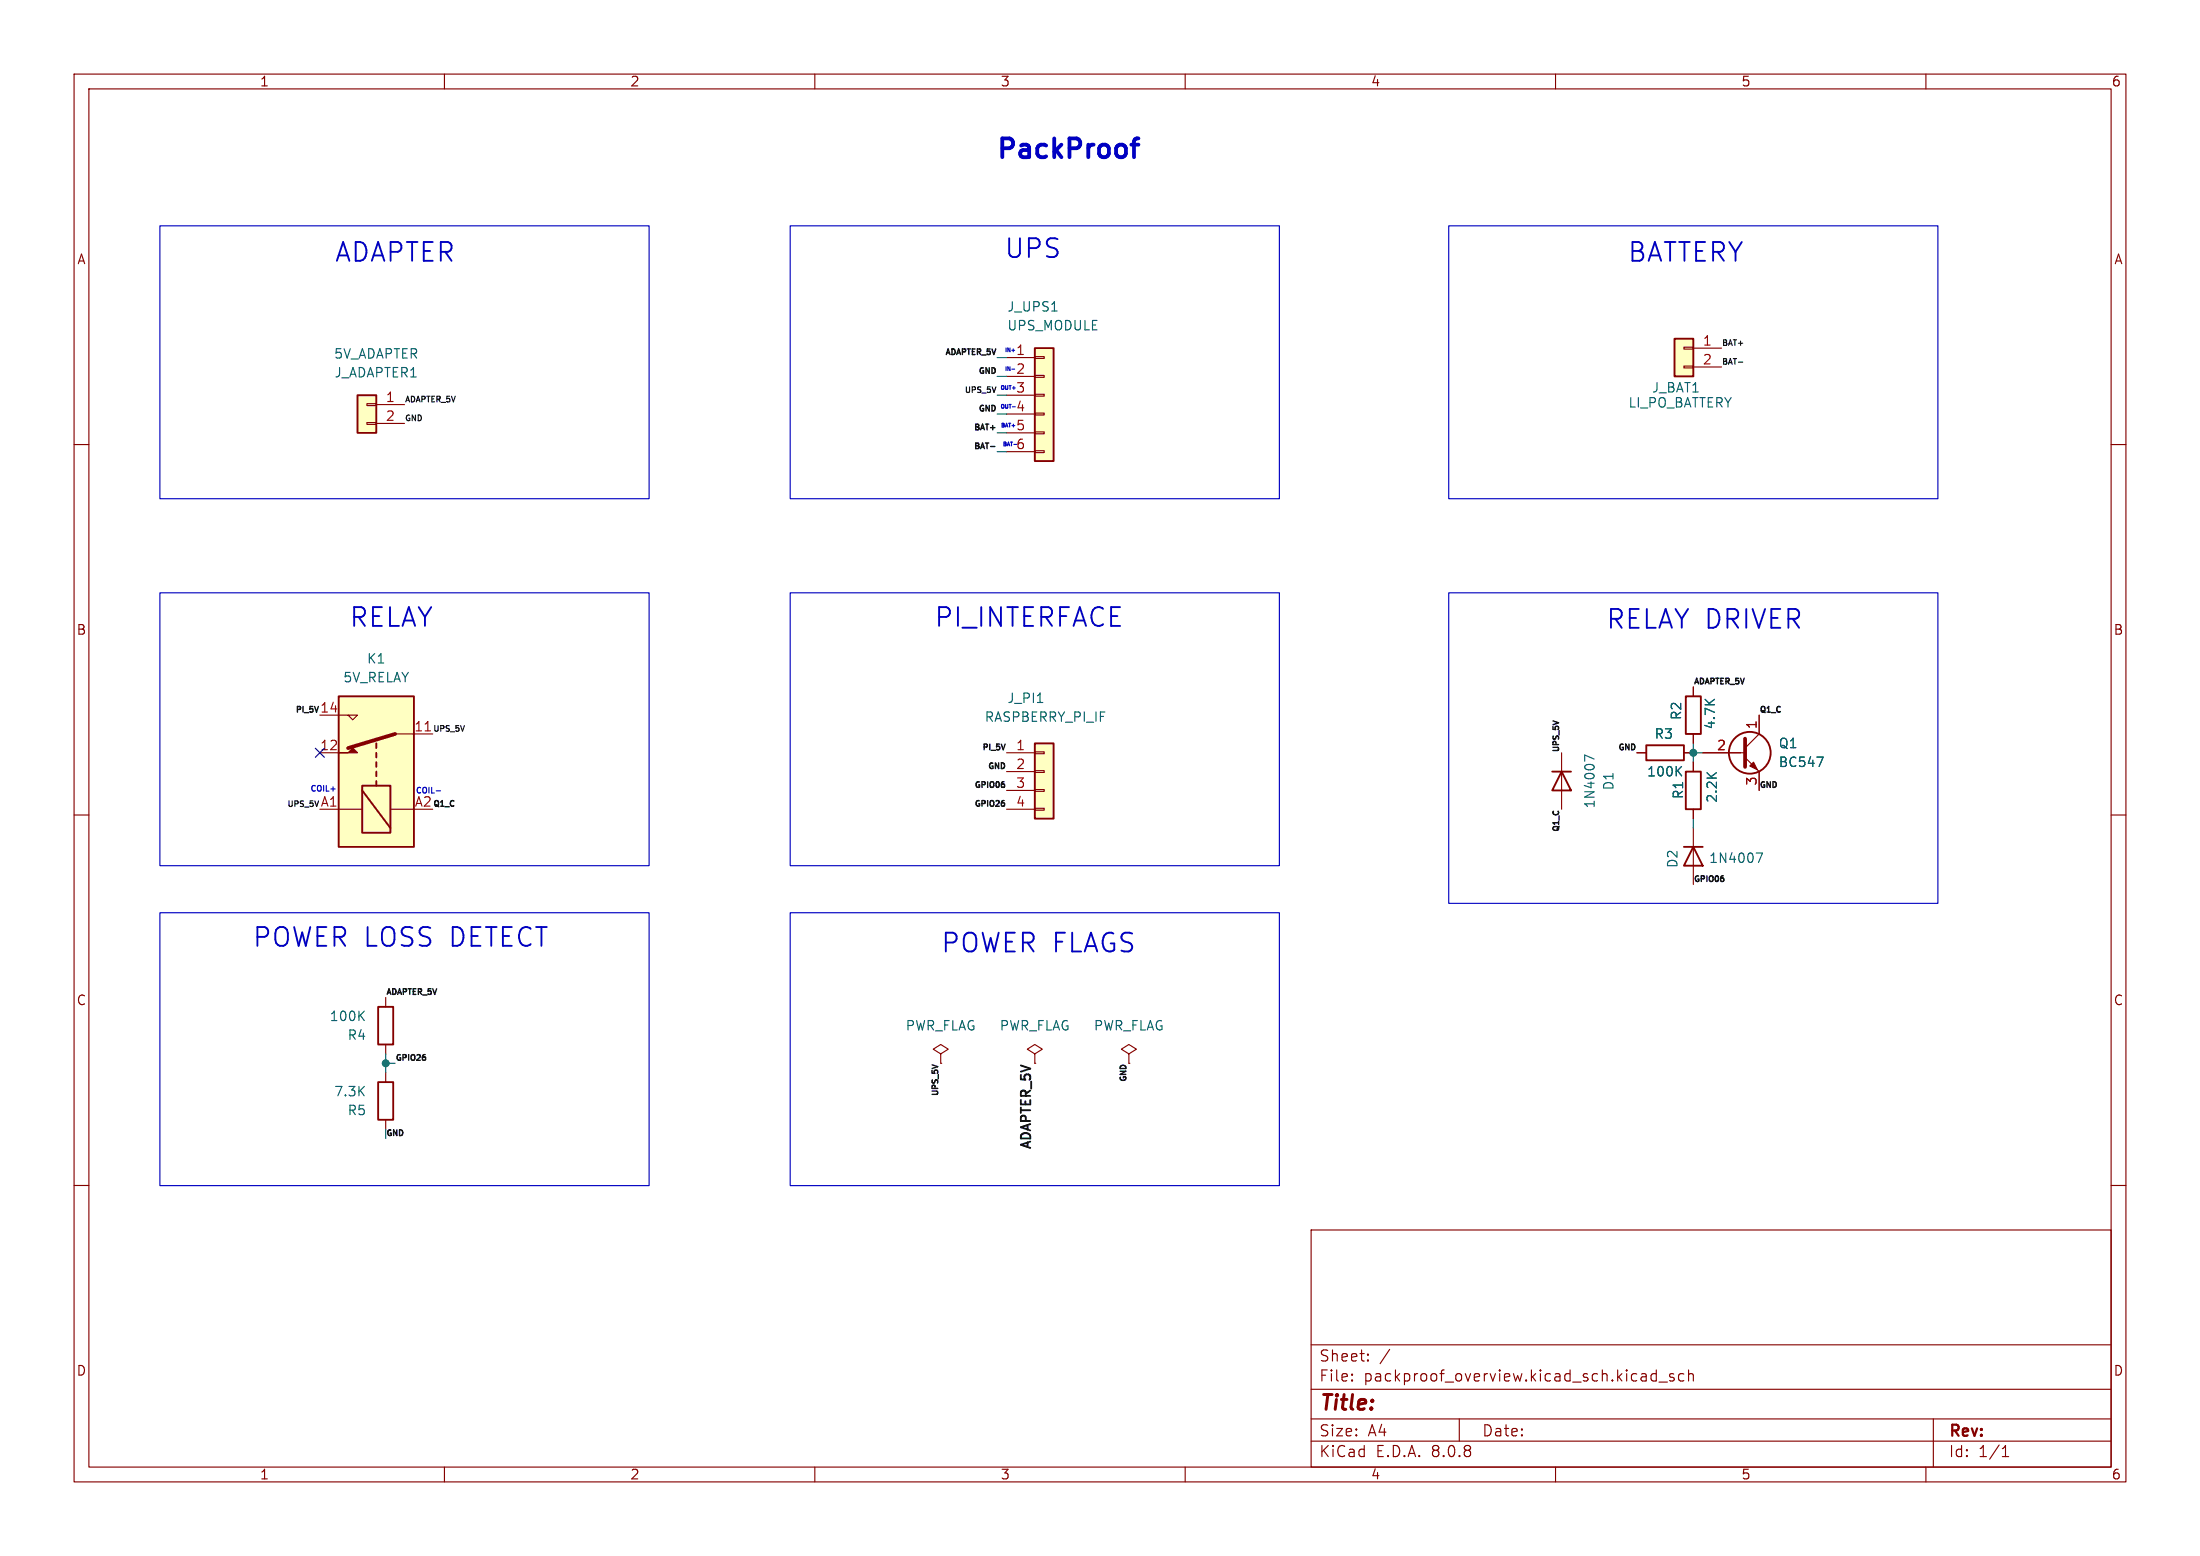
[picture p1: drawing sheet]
<svg xmlns="http://www.w3.org/2000/svg" width="297mm" height="210mm" viewBox="0 0 297 210" stroke-linecap="round" stroke-linejoin="round" font-family="sans-serif">
<g fill="none" stroke="#840000" stroke-width=".15">
<path d="M10 10h277v190h-277zM12 12h273v186h-273zM60 10v2M110 10v2M160 10v2M210 10v2M260 10v2M10 60h2M285 60h2M10 110h2M210.8 101.6v7.6M228.6 111.8v7.6"/>
<path d="M285 110h2M52.1 144.8v1.3M52.1 151.1v1.3M127 142.2l1-.6-1-.6-1 .6 1 .6v1.3M127 143.5h.1M152.4 142.2l1-.6-1-.6-1 .6 1 .6v1.3M152.4 143.5h.1M10 160h2M177 166h108v32h-108zM285 160h2M60 198v2M110 198v2"/>
<path d="M160 198v2M177 194.5h108M177 191.5h108M177 187.5h108M177 181.5h108M182.5 186.3h.1l-.1 .1M182.5 186.3v.1M182.5 185.5v.1M182.5 185.5h.1l-.1 .1M184.7 183.6v.1M184.7 183.6h-.1l.1 .1M184.7 182.8v.1"/>
<path d="M184.7 182.8h-.1l.1 .1M187.6 182.1l-1.3 2M197 191.5v3M210 198v2M223 186.3l.2 .1 .4-.1M223.6 184.9v1.5M223.6 185.5l-.4-.1-.2 .1M224 186.5h1.1M226 185.5l-.4-.1-.2 .2 .1 .2 .5 .2v.1v.2l-.2 .1-.4-.1M227.3 185.5l-.4-.1-.3 .3v.4l.1 .2 .2 .1 .4-.1M228 185.5a.37 .37 0 0 1 .6 .1v.8M228 184.9v1.5"/>
<path d="M260 198v2M261 191.5v6.5M270.3 196.6h.9M270.3 195.5l.4-.4v1.5"/>
</g>
<path d="M209.5 104.1h2.6M210.8 104.1l1.3 2.6h-2.6zM227.3 114.3h2.6M228.6 114.3l1.3 2.5h-2.6zM51.1 146.1h2v5h-2z" fill="none" stroke="#840000" stroke-width=".25"/>
<path d="M215.2 102.4l-1.3-.5v.8M237.1 115.1h.8l-.5 1.3" fill="none" stroke="#006464" stroke-width=".15"/>
<path d="M139.7 100.3h2.5v10.2h-2.5z" fill="#ffffc2"/>
<path d="M135.9 101.6h3.8M135.9 104.1h3.8M135.9 106.7h3.8M135.9 109.2h3.8M139.7 109.1h1.3v.2h-1.3zM139.7 106.6h1.3v.2h-1.3zM139.7 104h1.3v.3h-1.3zM139.7 101.5h1.3v.2h-1.3zM52.1 134.6v1.3M52.1 141v1.2" fill="none" stroke="#840000" stroke-width=".15"/>
<path d="M139.7 100.3h2.5v10.2h-2.5zM51.1 135.9h2v5.1h-2z" fill="none" stroke="#840000" stroke-width=".25"/>
<path d="M140.1 94.8h.7M48.6 137l.6 .7M49.2 136.5l-.7 .7" fill="none" stroke="#006464" stroke-width=".15"/>
<path d="M139.7 47h2.5v15.2h-2.5z" fill="#ffffc2"/>
<g fill="none" stroke="#840000" stroke-width=".15">
<path d="M135.9 48.3h3.8M135.9 50.8h3.8M135.9 53.3h3.8M135.9 55.9h3.8M135.9 58.4h3.8M139.7 58.3h1.3v.2h-1.3zM139.7 55.8h1.3v.2h-1.3zM139.7 53.2h1.3v.3h-1.3zM139.7 50.7h1.3v.2h-1.3zM139.7 48.1h1.3v.3h-1.3zM135.9 61h3.8M139.7 60.8h1.3v.3h-1.3z"/>
<path d="M228.6 92.7v1.3M228.6 99.1v1.2"/>
</g>
<path d="M139.7 47h2.5v15.2h-2.5zM227.6 94h2v5.1h-2z" fill="none" stroke="#840000" stroke-width=".25"/>
<path d="M142 42h.7" fill="none" stroke="#006464" stroke-width=".15"/>
<path d="M226.1 45.7h2.5v5.1h-2.5z" fill="#ffffc2"/>
<path d="M227.3 49.4h1.3v.3h-1.3zM227.3 46.9h1.3v.2h-1.3zM228.6 47h3.8M228.6 49.5h3.8M237.5 96.5v2.6l-1.9 1.9M229.9 101.6h5.7M235.6 102.2l1.9 1.9v2.6" fill="none" stroke="#840000" stroke-width=".15"/>
<g fill="none" stroke="#840000" stroke-width=".25">
<path d="M226.1 45.7h2.5v5.1h-2.5z"/>
<circle cx="236.2" cy="101.6" r="2.82"/>
</g>
<path d="M235.6 99.7v3.8" fill="none" stroke="#840000" stroke-width=".51"/>
<path d="M236.2 103.4l.5-.5 .5 1z" fill="#840000" stroke="#840000" stroke-width=".15"/>
<path d="M245.3 102.2h.8l-.5 1.2" fill="none" stroke="#006464" stroke-width=".15"/>
<path d="M48.3 53.3h2.5v5.1h-2.5z" fill="#ffffc2"/>
<path d="M49.5 57h1.3v.3h-1.3zM49.5 54.5h1.3v.2h-1.3zM50.8 54.6h3.8M50.8 57.2h3.8M221 101.6h1.2M227.3 101.6h1.3" fill="none" stroke="#840000" stroke-width=".15"/>
<path d="M48.3 53.3h2.5v5.1h-2.5zM222.2 100.6h5.1v2h-5.1z" fill="none" stroke="#840000" stroke-width=".25"/>
<path d="M226.5 104l.5 .7M227 103.4l-.7 .8" fill="none" stroke="#006464" stroke-width=".15"/>
<path d="M45.7 94h10.2v20.3h-10.2z" fill="#ffffc2"/>
<g fill="none" stroke="#840000" stroke-width=".15">
<path d="M43.2 96.5h5.1l-.7 .7-.6-.7M53.3 99.1h5.1M228.6 92.7v1.3M228.6 99.1v1.2M237.5 96.5v2.6M43.2 109.2h5.7M43.2 101.6h2.5M52.7 109.2h3.2M221 101.6h1.2M227.3 101.6h1.3M228.6 102.9v1.2M228.6 109.2v1.3"/>
<path d="M229.9 101.6h5M237.5 104.1v2.6M139.7 142.2l1-.6-1-.6-1 .6 1 .6v1.3"/>
</g>
<path d="M45.7 94h10.2v20.3h-10.2zM48.9 106h3.8v6.4h-3.8zM48.9 106.7l3.8 5.1M50.8 100.3v.7M50.8 101.6v.6M50.8 102.9v.6M50.8 104.1v.7M50.8 105.4v.6M227.6 104.1h2v5.1h-2z" fill="none" stroke="#840000" stroke-width=".25"/>
<path d="M53.3 99.1l-6.3 1.9" fill="none" stroke="#840000" stroke-width=".51"/>
<path d="M45.7 101.6h1.3l.6-.6 .7 .6z" fill="#840000" stroke="#840000" stroke-width=".15"/>
<path d="M57.4 98.6h.7" fill="none" stroke="#a90000" stroke-width=".15"/>
<path d="M133.7 60.3h.6M135.4 105.5h.1M135.4 108h.1M135.5 105.8l.1 .1v.2l-.1 .2M135.5 108.3l.1 .2v.2l-.1 .1M135.7 100.4l-.3 .8M125.8 143.7l.8 .3" fill="none" stroke="#0f0f0f" stroke-width=".19"/>
<g fill="none" stroke="#0000c2" stroke-width=".15">
<path d="M21.6 30.5h66v36.8h-66zM106.7 30.5h66v36.8h-66zM195.6 30.5h66v36.8h-66zM135.5 57.2l-.2-.1v.5M135.7 57.6l.2-.5 .2 .5M135.8 59.7h-.3v.5M135.8 47v.5M135.8 49.5v.5M136.2 57.1h.2M136.3 57.1v.5M136.3 47v.5l-.2-.5v.5M136.3 49.5v.5l-.2-.5v.5"/>
<path d="M136.4 59.7h.3M136.6 47.3h.4M136.8 47.1v.4M136 60.2l.1-.5 .2 .5M21.6 80h66v36.8h-66zM106.7 80h66v36.8h-66zM195.6 80h66v41.9h-66zM44.7 106.5h.5M58.9 106.7h.6M21.6 123.2h66v36.8h-66zM106.7 123.2h66v36.8h-66z"/>
</g>
<path d="M152.7 19.5h1M153.7 18.7l-.5 .1-.1 .2v2.2" fill="none" stroke="#0000c2" stroke-width=".51"/>
<path d="M134.6 55.9h1.3M134.6 48.3h1.3M134.6 50.8h1.3M134.6 58.4h1.3M134.6 53.3h1.3M134.6 61h1.3M228.6 100.3v2.6M228.6 110.5v1.3M228.6 101.6h1.3M52.1 142.2v2.6M52.1 143.5h1.2" fill="none" stroke="#009600" stroke-width=".15"/>
<path d="M42.6 101l1.2 1.2M43.8 101l-1.2 1.2" fill="none" stroke="#000084" stroke-width=".15"/>
<path d="M226.5 104l.5 .7M227 103.4l-.7 .8M245.3 102.2h.8l-.5 1.2" fill="none" stroke="#006464" stroke-width=".15"/>
<g fill="#009600" stroke="#009600" stroke-width=".15">
<circle cx="52.1" cy="143.5" r=".46"/>
<circle cx="228.6" cy="101.6" r=".46"/>
</g>
<g font-size="3.5" fill="#0000c2">
<text x="134.2" y="22.1">PackProof</text>
<text x="45.1" y="35.7">ADAPTER</text>
<text x="135.5" y="35.2">UPS</text>
<text x="219.7" y="35.7">BATTERY</text>
<text x="47.1" y="85">RELAY</text>
<text x="126.1" y="85">PI_INTERFACE</text>
<text x="216.8" y="85.2">RELAY DRIVER</text>
<text x="34" y="128.1">POWER LOSS DETECT</text>
<text x="127" y="128.9">POWER FLAGS</text>
</g>
<text font-size="2.8" fill="#840000" x="178" y="190.9">Title:</text>
<g font-size="2.1" fill="#840000">
<text x="178" y="184">Sheet:</text>
<text x="178" y="186.7">File:</text>
<text x="184.1" y="186.7">packproof_overview.kicad_sch.kicad_sch</text>
<text x="178" y="196.9">KiCad</text>
<text x="178" y="194.1">Size:</text>
<text x="184.7" y="194.1">A4</text>
<text x="185.7" y="196.9">E.D.A.</text>
<text x="193.3" y="196.9">8.0.8</text>
<text x="200" y="194.1">Date:</text>
<text x="263" y="194.3">Rev:</text>
<text x="263" y="196.9">Id:</text>
<text x="267.1" y="196.9">1/1</text>
</g>
<g font-size="1.8" fill="#840000">
<text x="35" y="11.9">1</text>
<text x="85" y="11.9">2</text>
<text x="135" y="11.9">3</text>
<text x="185" y="11.9">4</text>
<text x="235" y="11.9">5</text>
<text x="285" y="11.9">6</text>
<text x="10.3" y="35.9">A</text>
<text x="285.3" y="35.9">A</text>
<text x="10.3" y="85.9">B</text>
<text x="285.3" y="85.9">B</text>
<text x="10.3" y="135.9">C</text>
<text x="285.3" y="135.9">C</text>
<text x="10.3" y="185.9">D</text>
<text x="285.3" y="185.9">D</text>
<text x="35" y="199.9">1</text>
<text x="85" y="199.9">2</text>
<text x="135" y="199.9">3</text>
<text x="185" y="199.9">4</text>
<text x="235" y="199.9">5</text>
<text x="285" y="199.9">6</text>
</g>
<g font-size="1.8" fill="#006464">
<text x="135.9" y="42.3">J_UPS1</text>
<text x="135.9" y="44.8">UPS_MODULE</text>
<text x="45" y="48.6">5V_ADAPTER</text>
<text x="45.1" y="51.2">J_ADAPTER1</text>
<text x="222.9" y="53.2">J_BAT1</text>
<text x="219.8" y="55.2">LI_PO_BATTERY</text>
<text x="49.5" y="89.8">K1</text>
<text x="46.3" y="92.3">5V_RELAY</text>
<text x="135.9" y="95.1">J_PI1</text>
<text x="132.9" y="97.6">RASPBERRY_PI_IF</text>
<text x="223.3" y="99.9">R3</text>
<text x="227.2" y="97.3" transform="rotate(-90 227.2 97.3)">R2</text>
<text x="231.7" y="98.5" transform="rotate(-90 231.7 98.5)">4.7K</text>
<text x="240" y="101.2">Q1</text>
<text x="218" y="106.8" transform="rotate(-90 218 106.8)">D1</text>
<text x="222.3" y="105">100K</text>
<text x="227.4" y="107.9" transform="rotate(-90 227.4 107.9)">R1</text>
<text x="240" y="103.7">BC547</text>
<text x="215.5" y="109.2" transform="rotate(-90 215.5 109.2)">1N4007</text>
<text x="232" y="108.4" transform="rotate(-90 232 108.4)">2.2K</text>
<text x="226.7" y="117.2" transform="rotate(-90 226.7 117.2)">D2</text>
<text x="230.6" y="116.7">1N4007</text>
<text x="44.4" y="138">100K</text>
<text x="46.8" y="140.6">R4</text>
<text x="122.2" y="139.3">PWR_FLAG</text>
<text x="134.9" y="139.3">PWR_FLAG</text>
<text x="147.6" y="139.3">PWR_FLAG</text>
<text x="45" y="148.2">7.3K</text>
<text x="46.8" y="150.7">R5</text>
</g>
<g font-size="1.8" fill="#a90000">
<text x="229.8" y="46.7">1</text>
<text x="137.1" y="48">1</text>
<text x="229.8" y="49.3">2</text>
<text x="52" y="54.4">1</text>
<text x="52" y="56.9">2</text>
<text x="43.1" y="101.3">12</text>
<text x="55.8" y="98.8">11</text>
<text x="137.1" y="101.3">1</text>
<text x="231.7" y="101.3">2</text>
<text x="237.2" y="98.5" transform="rotate(-90 237.2 98.5)">1</text>
<text x="137.1" y="103.9">2</text>
<text x="137.1" y="106.4">3</text>
<text x="237.2" y="106.1" transform="rotate(-90 237.2 106.1)">3</text>
<text x="55.9" y="109">A2</text>
<text x="137.1" y="109">4</text>
</g>
<g font-size="1.8" fill="#0000c2">
<text x="137.1" y="50.5">2</text>
<text x="137.1" y="53.1">3</text>
<text x="137.1" y="55.6">4</text>
<text x="137.1" y="58.2">5</text>
<text x="137.1" y="60.7">6</text>
</g>
<g font-size="1.8" fill="#0f0f0f">
<text x="43.1" y="96.3">14</text>
<text x="43.2" y="109">A1</text>
<text x="139.3" y="155.4" transform="rotate(-90 139.3 155.4)">ADAPTER_5V</text>
</g>
<g font-size="1.1" fill="#0f0f0f">
<text x="127.4" y="48">ADAPTER_5V</text>
<text x="232.4" y="46.7">BAT+</text>
<text x="130.1" y="53.1">UPS_5V</text>
<text x="131.9" y="50.5">GND</text>
<text x="232.4" y="49.3">BAT-</text>
<text x="54.6" y="54.3">ADAPTER_5V</text>
<text x="54.6" y="56.9">GND</text>
<text x="131.3" y="58.1">BAT+</text>
<text x="131.9" y="55.6">GND</text>
<text x="131.3" y="60.7">BAT-</text>
<text x="228.6" y="92.4">ADAPTER_5V</text>
<text x="39.7" y="96.2">PI_5V</text>
<text x="58.4" y="98.8">UPS_5V</text>
<text x="132.4" y="101.3">PI_5V</text>
<text x="210.5" y="101.6" transform="rotate(-90 210.5 101.6)">UPS_5V</text>
<text x="218.2" y="101.3">GND</text>
<text x="237.5" y="96.2">Q1_C</text>
<text x="131.3" y="106.4">GPIO06</text>
<text x="133.1" y="103.8">GND</text>
<text x="237.5" y="106.4">GND</text>
<text x="38.6" y="109">UPS_5V</text>
<text x="58.4" y="108.9">Q1_C</text>
<text x="131.3" y="108.9">GPIO26</text>
<text x="210.5" y="112.5" transform="rotate(-90 210.5 112.5)">Q1_C</text>
<text x="228.6" y="119.1">GPIO06</text>
<text x="52.1" y="134.3">ADAPTER_5V</text>
<text x="53.3" y="143.2">GPIO26</text>
<text x="126.7" y="148.2" transform="rotate(-90 126.7 148.2)">UPS_5V</text>
<text x="152.1" y="146.3" transform="rotate(-90 152.1 146.3)">GND</text>
</g>
<g font-size="1.1" fill="#0000c2">
<text x="41.8" y="107">COIL+</text>
<text x="56" y="107.3">COIL-</text>
</g>
<text font-size="1.1" fill="#009600" x="52.1" y="153.4">GND</text>
<g font-size=".7" fill="#0000c2">
<text x="134.9" y="52.8">OUT+</text>
<text x="134.9" y="55.4">OUT-</text>
<text x="135" y="57.9">BAT+</text>
<text x="135.2" y="60.4">BAT-</text>
</g>
</svg>
